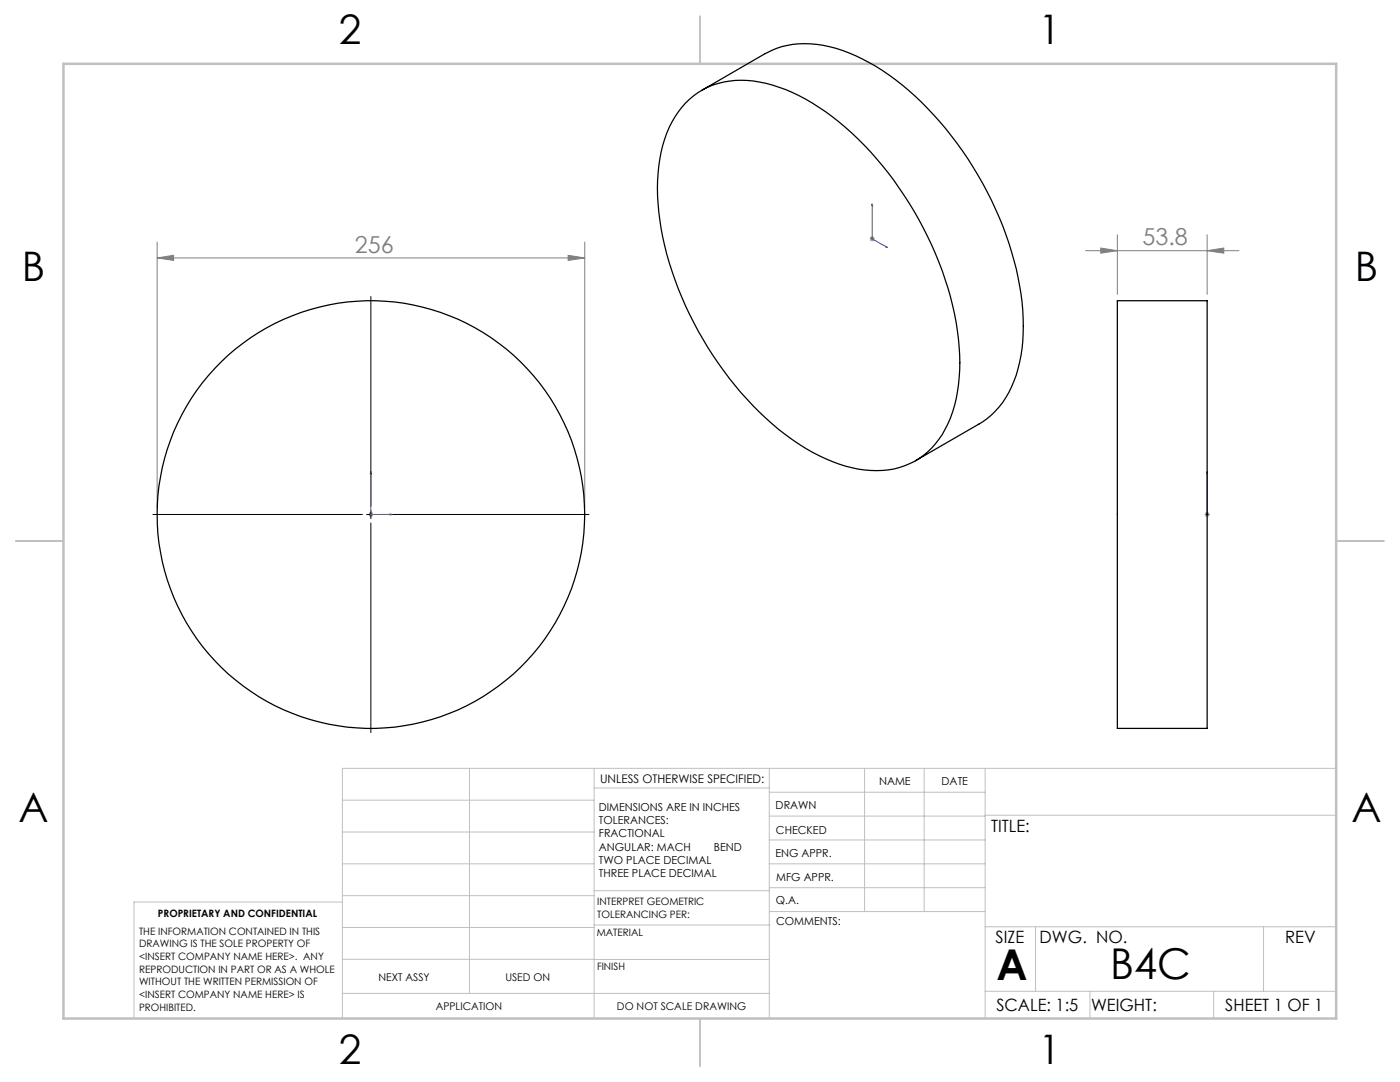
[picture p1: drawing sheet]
<svg xmlns="http://www.w3.org/2000/svg" width="279mm" height="216mm" viewBox="0 0 279 216" stroke-linecap="round" stroke-linejoin="round" font-family="sans-serif">
<path d="M174.1 40.7v7l3 1.7M174.1 40.7v.4l-.1-.1zM176.8 49.1l.3 .3-.3-.1zM74 94.1l.1 .4h-.2zM74 94.1v8.6h4.3M240.9 94.1v8.6M240.9 94.1v.4v-.4M77.9 102.6l.4 .1-.4 .1zM240.9 102.6v.2zM240.9 102.7h.1" fill="none" stroke="#00f" stroke-width=".2"/>
<g fill="none" stroke="#808080" stroke-width=".2">
<path d="M31.4 51.5l3.2-.6v1.1zM31.4 48.3v53.1M31.4 51.5h85.3M113.4 50.9l3.3 .6-3.3 .5zM116.7 48.3v53.1M173.6 47.7h1M173.7 47.3l.7 .7M174.1 47.2v1M174.4 47.3l-.7 .7M216.6 50h30.7M219.7 49.5l3.3 .5-3.3 .5zM223 46.8v11.9"/>
<path d="M240.9 50l3.3-.5v1zM240.9 46.8v11.9M73.5 102.7h1M73.7 102.3l.7 .7M74 102.2v1M74.4 102.3l-.7 .7M240.4 102.7h1M240.6 102.3l.7 .7M240.9 102.2v1M241.3 102.3l-.7 .7"/>
</g>
<path d="M74 59.2v41.8M30.5 102.7h41.8M73.2 102.7h1.7M74 101.8v1.7M74 104.4v41.8M75.7 102.7h41.8" fill="none" stroke="#000" stroke-width=".2"/>
<g fill="none" stroke="#c0c0c0" stroke-width=".2">
<path d="M68.3 159.7h50.3M93.7 153.3v44.9M118.6 153.3v49.9M118.6 157.2h34.9M153.5 153.3v49.9M153.5 158.1h43.1M172.5 153.3v28.6M184.4 153.3v28.6M196.6 153.3v49.9M266.7 153.3h-198.4v49.9M68.3 178.7h50.3M68.3 172.4h50.3"/>
<path d="M68.3 166h50.3M68.3 180h-41.6v23.2M118.6 177.7h35M153.5 167.6h43.1M153.5 162.8h43.1M153.5 172.4h43.1M153.5 177.1h43.1M196.6 162.7h70.1M68.3 198.2h85.2M68.3 191.4l85.2 .1M68.3 185.1h50.3M118.6 184.6h35"/>
<path d="M153.6 181.9h43M196.6 197.8h70.1M196.6 184.9h70.1M206.7 184.9v12.9M217.5 197.8v5.4M242.2 197.8v5.4M252.2 184.9v12.9"/>
</g>
<path d="M139.7 3.2v9.5M3.1 107.9h9.6M266.7 107.9h9.5M139.7 203.2v9.6" fill="none" stroke="#c0c0c0" stroke-width=".25"/>
<path d="M12.7 12.7h254v190.5h-254z" fill="none" stroke="#c0c0c0" stroke-width=".5"/>
<g fill="#00f">
<path d="M77.9 102.6l.4 .1-.4 .1zM74 94.1l.1 .4h-.2z"/>
<path d="M176.8 49.1l.3 .3-.3-.1zM174.1 40.7v.4l-.1-.1zM240.9 102.6v.2zM240.9 94.1v.4z"/>
</g>
<g fill="#808080">
<path d="M240.9 50l3.3-.5v1zM219.7 49.5l3.3 .5-3.3 .5z"/>
<path d="M31.4 51.5l3.2-.6v1.1zM113.4 50.9l3.3 .6-3.3 .5z"/>
</g>
<g fill="none" stroke="#000" stroke-width=".25">
<path d="M140.1 18l12.6-7.3a17.6 17.6 0 0 1 14.1-1.1 44.4 44.4 0 0 1 19.6 13.4 69.2 69.2 0 0 1 17.6 37.3 31.6 31.6 0 0 1-2.7 18 16 16 0 0 1-5.9 6.3l-12.7 7.3M136.8 20.6a15.8 15.8 0 0 1 14.8-4.2 35.7 35.7 0 0 1 15.8 7.9 69.5 69.5 0 0 1 23.7 41.7 35.3 35.3 0 0 1-1.4 17.4 15.5 15.5 0 0 1-12.5 10.4 25.3 25.3 0 0 1-15.1-3.6 59.9 59.9 0 0 1-20.8-20.9 64.6 64.6 0 0 1-10.1-30.2 27.8 27.8 0 0 1 3.5-15.8zM223 60h17.9v85.3h-17.9z"/>
<circle cx="74" cy="102.7" r="42.7"/>
</g>
<g font-size="8.5">
<text x="198.9" y="195.5">A</text>
<text x="221.6" y="195.4">B4C</text>
</g>
<g font-size="8.1">
<text x="67.6" y="8.9">2</text>
<text x="207.3" y="8.9">1</text>
<text x="4.4" y="56.1">B</text>
<text x="270.4" y="56.1">B</text>
<text x="3.7" y="164.1">A</text>
<text x="269.7" y="164.1">A</text>
<text x="67.6" y="212.4">2</text>
<text x="207.3" y="212.4">1</text>
</g>
<g font-size="4.7" fill="#808080">
<text x="70.8" y="50.4">256</text>
<text x="228" y="49">53.8</text>
</g>
<g font-size="3.4">
<text x="197.8" y="166">TITLE:</text>
<text x="198.7" y="188.1">SIZE</text>
<text x="207.5" y="188.1">DWG. NO.</text>
<text x="256.5" y="188.2">REV</text>
<text x="198.8" y="201.7">SCALE: 1:5</text>
<text x="217.7" y="201.8">WEIGHT:</text>
<text x="244.5" y="201.7">SHEET 1 OF 1</text>
</g>
<text font-size="2.4" x="119.8" y="156.2">UNLESS OTHERWISE SPECIFIED:</text>
<g font-size="2.2">
<text x="119.5" y="161.8">DIMENSIONS ARE IN INCHES</text>
<text x="154.8" y="161.4">DRAWN</text>
<text x="175.4" y="156.6">NAME</text>
<text x="187.9" y="156.7">DATE</text>
<text x="119.5" y="164.4">TOLERANCES:</text>
<text x="119.5" y="167.1">FRACTIONAL</text>
<text x="154.9" y="166.3">CHECKED</text>
<text x="119.5" y="169.7">ANGULAR: MACH</text>
<text x="119.5" y="172.4">TWO PLACE DECIMAL</text>
<text x="142.5" y="169.7">BEND</text>
<text x="154.8" y="171">ENG APPR.</text>
<text x="119.5" y="175">THREE PLACE DECIMAL</text>
<text x="154.9" y="175.7">MFG APPR.</text>
<text x="154.9" y="180.4">Q.A.</text>
<text x="154.9" y="184.6">COMMENTS:</text>
</g>
<g font-size="2.1">
<text x="75.5" y="195.7">NEXT ASSY</text>
<text x="100.9" y="195.7">USED ON</text>
<text x="86.9" y="201.5">APPLICATION</text>
<text x="123.1" y="201.6">DO NOT SCALE DRAWING</text>
</g>
<g font-size="2">
<text x="31.5" y="182.9">PROPRIETARY AND CONFIDENTIAL</text>
<text x="119.2" y="180.6">INTERPRET GEOMETRIC</text>
<text x="119.2" y="183.1">TOLERANCING PER:</text>
<text x="27.8" y="186.5">THE INFORMATION CONTAINED IN THIS</text>
<text x="27.8" y="189">DRAWING IS THE SOLE PROPERTY OF</text>
<text x="27.8" y="191.6">&lt;INSERT COMPANY NAME HERE&gt;. ANY</text>
<text x="119.1" y="186.7">MATERIAL</text>
<text x="27.8" y="194.1">REPRODUCTION IN PART OR AS A WHOLE</text>
<text x="27.8" y="196.6">WITHOUT THE WRITTEN PERMISSION OF</text>
<text x="119.1" y="193.5">FINISH</text>
<text x="27.8" y="199.1">&lt;INSERT COMPANY NAME HERE&gt; IS</text>
<text x="27.8" y="201.7">PROHIBITED.</text>
</g>
</svg>
